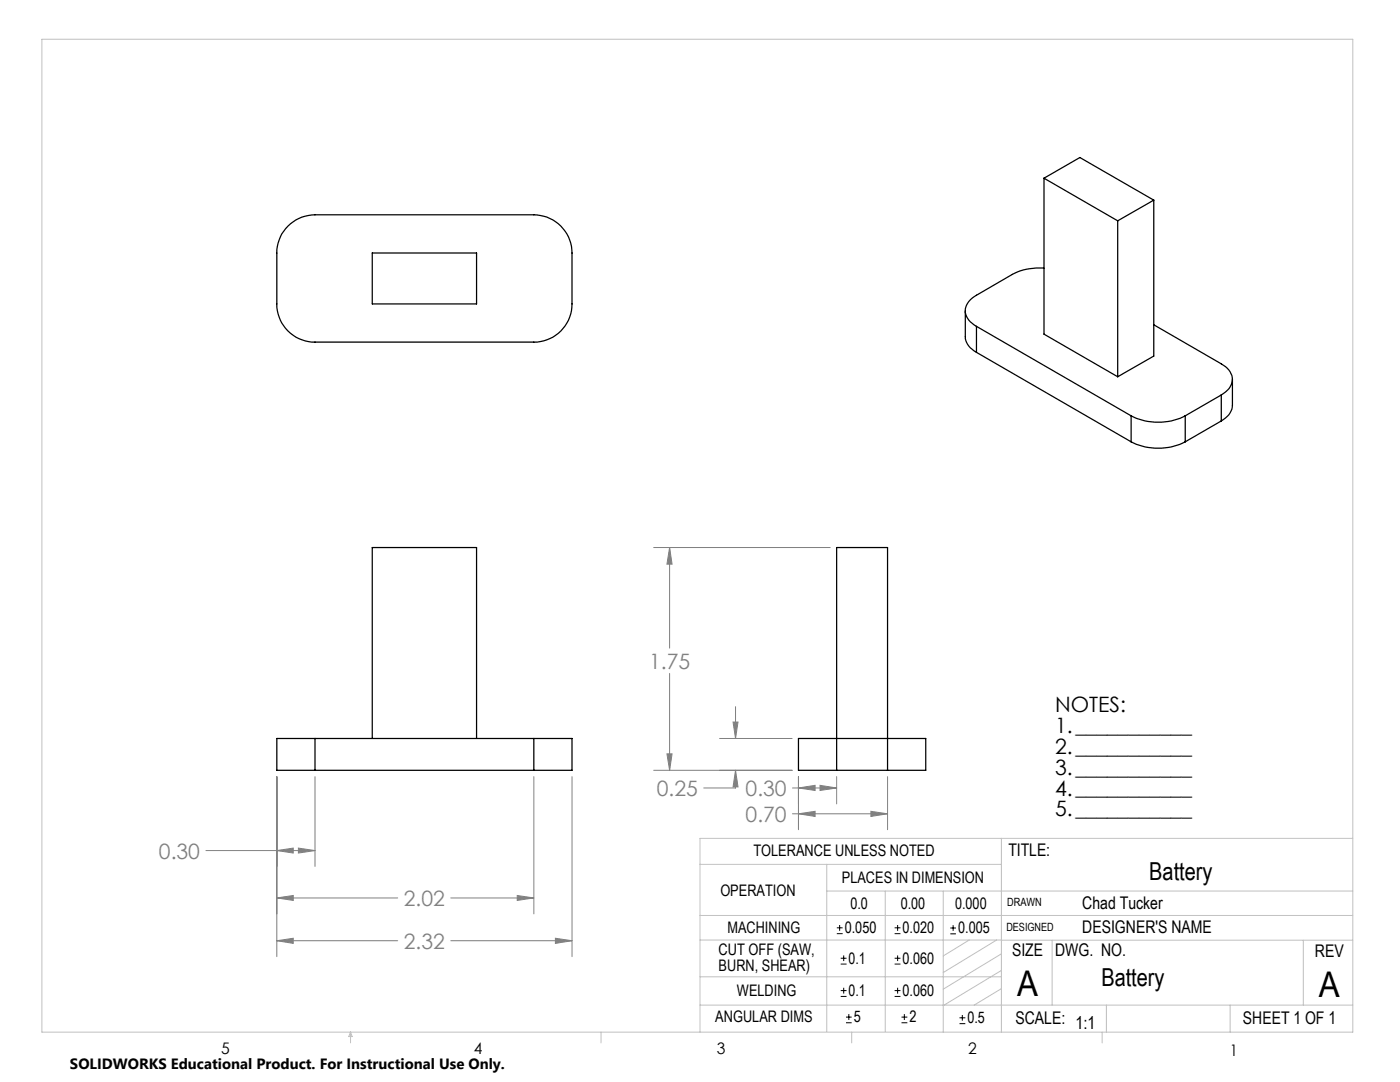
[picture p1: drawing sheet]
<svg xmlns="http://www.w3.org/2000/svg" width="279mm" height="216mm" viewBox="0 0 279 216" stroke-linecap="round" stroke-linejoin="round" font-family="sans-serif">
<g fill="none" stroke="#000" stroke-width=".2">
<path d="M167 186.3h1.2M167 185.1h1.2M167.6 184.6v1.1M167.8 198.8h1.1M167.8 197.7h1.1M167.8 192.4h1.1M167.8 191.2h1.1M168.4 190.6v1.2M168.4 197.1v1.2M178.5 198.8h1.2M178.5 197.7h1.2M178.5 192.4h1.2"/>
<path d="M178.5 191.2h1.2M178.5 186.3h1.2M178.5 185.1h1.2M179.1 184.6v1.1M179.1 190.6v1.2M179.1 197.1v1.2M189.7 185.2h1.1M189.7 186.3h1.1M190.2 184.6v1.1M168.8 204.1h1.2M168.8 203h1.2M169.4 202.4v1.1"/>
<path d="M179.9 204.1h1.2M179.9 203h1.2M180.5 202.4v1.1M191.5 204.3h1.2M191.5 203.1h1.2M192.1 202.5v1.2"/>
</g>
<g fill="none" stroke="#808080" stroke-width=".2">
<path d="M130.5 109.3h35.2M133.6 109.3l.5 3.3h-1zM133.6 109.3v20M133.6 134.4v19.3M55.2 155v35.9M62.9 155v17.9M106.5 155v27.4M114.2 155v35.9M130.5 153.7h27.6M133.1 150.4h1l-.5 3.3zM143.6 147.4h14.5M146.3 144.1h1l-.5 3.3z"/>
<path d="M146.8 153.7l.5 3.3h-1zM146.8 153.7v3.5h-6.4M146.8 141v6.4M158.2 157.2h8.8M159.3 157.2l3.4-.5v1zM159.3 155v10.6M163.7 156.7l3.3 .5-3.3 .5zM167 155v5.4M177.1 155v10.6M41.1 169.7h21.8M55.2 179.2l3.3-.5v1zM55.2 169.7l3.3-.5v1z"/>
<path d="M55.2 179.2h24.2M59.5 169.2l3.4 .5-3.4 .5zM90 179.2h16.5M103.2 178.7l3.3 .5-3.3 .5zM158.2 162.4h18.9M159.3 162.4l3.4-.5v1zM173.8 161.9l3.3 .5-3.3 .5zM55.2 187.7l3.3-.5v1zM55.2 187.7h24.2M90 187.7h24.2M110.8 187.2l3.4 .5-3.4 .5z"/>
</g>
<g fill="none" stroke="#c0c0c0" stroke-width=".2">
<path d="M8.4 7.8h261.6v198.2h-261.6zM139.7 172.5h60.1M165 177.8h105M165 172.5v33.3M176.7 177.8v28M188.2 177.8v28.2M199.8 167.3v38.7M270 167.3h-130.3v38.7M139.7 182.7h130.3M139.7 187.6h60.2M139.7 194.9h60.1M193.4 187.6l-5.2 3.1"/>
<path d="M198.9 187.6l-10.7 6.5M199.8 187.6h70.2M199.8 197.3l-5.4 3.3M199.8 193.6l-11.6 7.1M199.8 190.3l-11.6 7.1M210 187.6v13M260.1 187.6v13M70 206v2.1M70 206l.3 .8h-.7zM119.9 206v2.1M139.7 200.6h130.3M170 206v2.1"/>
<path d="M220 206v2.1M220.8 200.6v5.4M245.5 200.6v5.4"/>
</g>
<path d="M55.2 187.7l3.3-.5v1zM110.8 187.2l3.4 .5-3.4 .5zM55.2 179.2l3.3-.5v1zM103.2 178.7l3.3 .5-3.3 .5zM55.2 169.7l3.3-.5v1zM59.5 169.2l3.4 .5-3.4 .5zM146.3 144.1h1l-.5 3.3zM146.8 153.7l.5 3.3h-1zM133.6 109.3l.5 3.3h-1zM133.1 150.4h1l-.5 3.3zM159.3 157.2l3.4-.5v1zM163.7 156.7l3.3 .5-3.3 .5zM159.3 162.4l3.4-.5v1zM173.8 161.9l3.3 .5-3.3 .5z" fill="#808080"/>
<g fill="none" stroke="#000" stroke-width=".25">
<path d="M208.4 35.6l14.7 8.5M208.4 35.6l7.1-4.2 14.8 8.5M208.4 35.6v31.1l14.7 8.5M230.3 39.9l-7.2 4.2M230.3 39.9v31.1l-7.2 4.2M57.5 45.1a7.7 7.7 0 0 1 5.4-2.2h43.6a7.6 7.6 0 0 1 7.7 7.6v10.1a7.6 7.6 0 0 1-7.7 7.7h-43.6a7.6 7.6 0 0 1-7.7-7.7v-10.1a7.7 7.7 0 0 1 2.3-5.4zM74.3 50.5h20.8v10.1h-20.8zM208.4 53.5a11.6 11.6 0 0 0-6.4 1.3l-7.1 4.1a3.2 3.2 0 0 0-1.8 4.6l.5 .7 1.3 .9M223.1 44.1v31.1M192.7 62v5.2a3.7 3.7 0 0 0 2.2 3.1M194.9 65.1l30.8 17.9M194.9 65.1v5.2"/>
<path d="M194.9 70.3l30.8 17.9M230.3 64.8l13.4 7.8a3.3 3.3 0 0 1 1.8 4.6l-.6 .7-1.2 .9M243.7 78.8l-7.2 4.2M243.7 78.8v5.2M246 75.7v5.2a3.8 3.8 0 0 1-2.3 3.1M225.7 83a12.1 12.1 0 0 0 10.8 0M225.7 88.2a12.1 12.1 0 0 0 10.8 0M225.7 83v5.2M236.5 83v5.2M243.7 84l-7.2 4.2M62.9 147.4h-7.7v6.3h7.7M62.9 153.7h43.6"/>
<path d="M62.9 147.4v6.3M62.9 147.4h43.6M74.3 147.4v-38.1h20.8v38.1M106.5 147.4h7.7v6.3h-7.7M106.5 147.4v6.3M167 153.7h-7.7v-6.3h25.4v6.3h-7.6M167 153.7h10.1M167 153.7v-44.4h10.1v44.4"/>
</g>
<g font-size="7.1">
<text x="203" y="198.7">A</text>
<text x="263.2" y="198.9">A</text>
</g>
<g font-size="4.9">
<text x="229.4" y="175.7">Battery</text>
<text x="219.8" y="196.7">Battery</text>
</g>
<g font-size="4.2" fill="#808080">
<text x="129.5" y="133.4">1.75</text>
<text x="131.1" y="158.8">0.25</text>
<text x="148.8" y="158.8">0.30</text>
<text x="148.8" y="164">0.70</text>
<text x="31.7" y="171.3">0.30</text>
<text x="80.6" y="180.8">2.02</text>
<text x="80.6" y="189.3">2.32</text>
</g>
<g font-size="4.2">
<text x="210.6" y="142">NOTES:</text>
<text x="210.6" y="146.2">1.___________</text>
<text x="210.6" y="150.4">2.___________</text>
<text x="210.6" y="154.6">3.___________</text>
<text x="210.6" y="158.7">4.___________</text>
<text x="210.6" y="162.9">5.___________</text>
</g>
<g font-size="3.5">
<text x="201.2" y="170.7">TITLE:</text>
<text x="216" y="181.4">Chad Tucker</text>
<text x="202" y="190.8">SIZE</text>
<text x="210.6" y="190.8">DWG. NO.</text>
<text x="216" y="186.2">DESIGNER'S NAME</text>
<text x="262.4" y="190.9">REV</text>
<text x="202.7" y="204.4">SCALE:</text>
<text x="214.6" y="205.4">1:1</text>
<text x="248.1" y="204.4">SHEET 1 OF 1</text>
</g>
<g font-size="3.2">
<text x="150.4" y="170.8">TOLERANCE UNLESS NOTED</text>
<text x="143.8" y="178.9">OPERATION</text>
<text x="168" y="176.2">PLACES IN DIMENSION</text>
<text x="169.7" y="181.4">0.0</text>
<text x="179.8" y="181.4">0.00</text>
<text x="190.6" y="181.4">0.000</text>
<text x="143.4" y="190.5">CUT OFF (SAW,</text>
<text x="145.2" y="186.2">MACHINING</text>
<text x="168.6" y="186.2">0.050</text>
<text x="180.1" y="186.2">0.020</text>
<text x="191.2" y="186.2">0.005</text>
<text x="143.4" y="193.7">BURN, SHEAR)</text>
<text x="169.4" y="192.3">0.1</text>
<text x="180.1" y="192.3">0.060</text>
<text x="147.1" y="198.7">WELDING</text>
<text x="169.4" y="198.7">0.1</text>
<text x="180.1" y="198.7">0.060</text>
<text x="142.8" y="204">ANGULAR DIMS</text>
<text x="170.4" y="204">5</text>
<text x="181.5" y="204">2</text>
<text x="193.1" y="204.2">0.5</text>
<text x="44.2" y="210.4">5</text>
<text x="94.6" y="210.3">4</text>
<text x="143.1" y="210.4">3</text>
<text x="193.2" y="210.3">2</text>
<text x="245.4" y="210.6">1</text>
</g>
<text font-size="3" x="14" y="213.3">SOLIDWORKS Educational Product. For Instructional Use Only.</text>
<g font-size="2.3">
<text x="200.8" y="185.7">DESIGNED</text>
<text x="201" y="180.9">DRAWN</text>
</g>
</svg>
